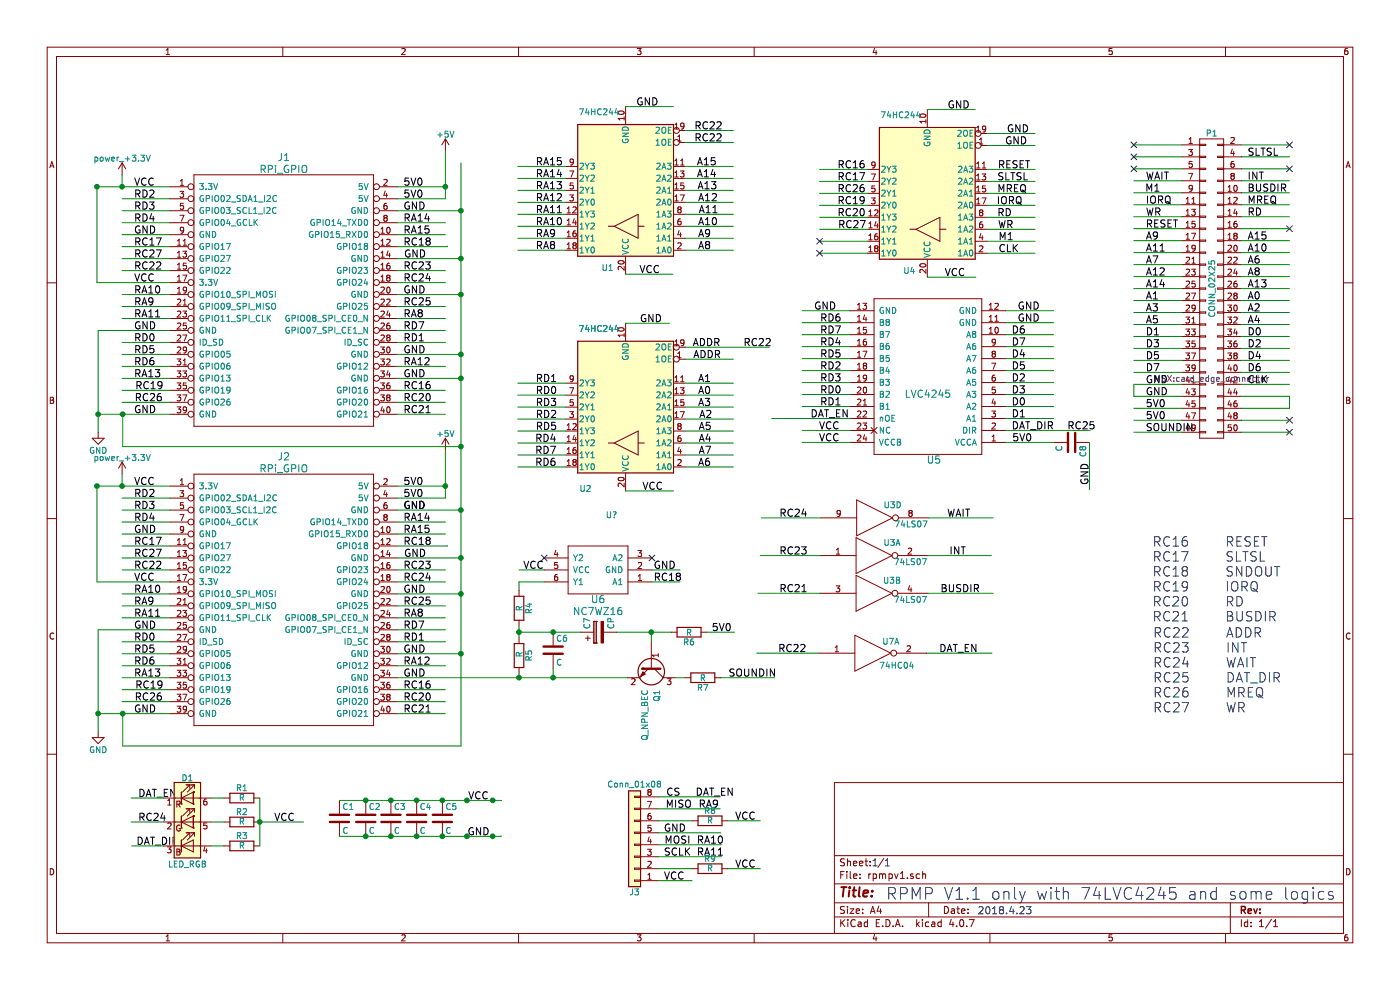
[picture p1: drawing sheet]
EESchema Schematic File Version 2
LIBS:74xgxx
LIBS:74xx
LIBS:ac-dc
LIBS:actel
LIBS:adc-dac
LIBS:allegro
LIBS:Altera
LIBS:analog_devices
LIBS:analog_switches
LIBS:atmel
LIBS:audio
LIBS:battery_management
LIBS:bbd
LIBS:bosch
LIBS:brooktre
LIBS:cmos_ieee
LIBS:cmos4000
LIBS:conn
LIBS:contrib
LIBS:cypress
LIBS:dc-dc
LIBS:device
LIBS:digital-audio
LIBS:diode
LIBS:display
LIBS:dsp
LIBS:elec-unifil
LIBS:ESD_Protection
LIBS:ftdi
LIBS:gennum
LIBS:graphic_symbols
LIBS:hc11
LIBS:infineon
LIBS:intel
LIBS:interface
LIBS:intersil
LIBS:ir
LIBS:Lattice
LIBS:leds
LIBS:LEM
LIBS:linear
LIBS:logic_programmable
LIBS:maxim
LIBS:mechanical
LIBS:memory
LIBS:microchip
LIBS:microchip_dspic33dsc
LIBS:microchip_pic10mcu
LIBS:microchip_pic12mcu
LIBS:microchip_pic16mcu
LIBS:microchip_pic18mcu
LIBS:microchip_pic24mcu
LIBS:microchip_pic32mcu
LIBS:microcontrollers
LIBS:modules
LIBS:motor_drivers
LIBS:motorola
LIBS:motors
LIBS:msp430
LIBS:nordicsemi
LIBS:nxp
LIBS:nxp_armmcu
LIBS:onsemi
LIBS:opto
LIBS:Oscillators
LIBS:philips
LIBS:power
LIBS:Power_Management
LIBS:powerint
LIBS:pspice
LIBS:references
LIBS:regul
LIBS:relays
LIBS:rfcom
LIBS:RFSolutions
LIBS:sensors
LIBS:silabs
LIBS:siliconi
LIBS:stm8
LIBS:stm32
LIBS:supertex
LIBS:switches
LIBS:texas
LIBS:transf
LIBS:transistors
LIBS:triac_thyristor
LIBS:ttl_ieee
LIBS:valves
LIBS:video
LIBS:wiznet
LIBS:Worldsemi
LIBS:Xicor
LIBS:xilinx
LIBS:zetex
LIBS:Zilog
LIBS:IC_raspberry
LIBS:msx_slot
LIBS:rpmpv1-cache
EELAYER 25 0
EELAYER END
$Descr A4 11693 8268
encoding utf-8
Sheet 1 1
Title ""
Date ""
Rev ""
Comp ""
Comment1 ""
Comment2 ""
Comment3 ""
Comment4 ""
$EndDescr
$Comp
L CONN_02X25 P1
U 1 1
P 10120 2410
F 0 "P1" H 10120 3710 50  0000 C CNN
F 1 "CONN_02X25" V 10120 2410 50  0000 C CNN
F 2 "MSX:card_edge_connector" H 10120 1660 50  0000 C CNN
F 3 "" H 10120 1660 50  0000 C CNN
	1    10120 2410
	1    0    0    -1  
$EndComp
Text Label 10420 1310 0    60   ~ 0
SLTSL
Text Label 9570 1710 0    60   ~ 0
IORQ
Text Label 9570 1810 0    60   ~ 0
WR
Text Label 9570 1910 0    60   ~ 0
RESET
Text Label 9570 2010 0    60   ~ 0
A9
Text Label 9570 2110 0    60   ~ 0
A11
Text Label 9570 2210 0    60   ~ 0
A7
Text Label 9570 2310 0    60   ~ 0
A12
Text Label 9570 2410 0    60   ~ 0
A14
Text Label 9570 2510 0    60   ~ 0
A1
Text Label 9570 2610 0    60   ~ 0
A3
Text Label 9570 2710 0    60   ~ 0
A5
Text Label 9570 2810 0    60   ~ 0
D1
Text Label 9570 2910 0    60   ~ 0
D3
Text Label 9570 3010 0    60   ~ 0
D5
Text Label 9570 3110 0    60   ~ 0
D7
Text Label 9570 3210 0    60   ~ 0
GND
Text Label 9570 3510 0    60   ~ 0
5V0
Text Label 9570 3410 0    60   ~ 0
5V0
Text Label 9570 3310 0    60   ~ 0
GND
Text Label 9570 1510 0    60   ~ 0
WAIT
Text Label 10420 1510 0    60   ~ 0
INT
Text Label 10420 1610 0    60   ~ 0
BUSDIR
Text Label 10420 1710 0    60   ~ 0
MREQ
Text Label 10420 1810 0    60   ~ 0
RD
NoConn ~ 10770 1910
NoConn ~ 9470 1410
Text Label 10420 2010 0    60   ~ 0
A15
Text Label 10420 2110 0    60   ~ 0
A10
Text Label 10420 2210 0    60   ~ 0
A6
Text Label 10420 2310 0    60   ~ 0
A8
Text Label 10420 2410 0    60   ~ 0
A13
Text Label 10420 2510 0    60   ~ 0
A0
Text Label 10420 2610 0    60   ~ 0
A2
Text Label 10420 2710 0    60   ~ 0
A4
Text Label 10420 2810 0    60   ~ 0
D0
Text Label 10420 2910 0    60   ~ 0
D2
Text Label 10420 3010 0    60   ~ 0
D4
Text Label 10420 3110 0    60   ~ 0
D6
Text Label 10420 3210 0    60   ~ 0
CLK
Text Label 8450 3495 0    60   ~ 0
D1
Text Label 8450 3395 0    60   ~ 0
D0
Text Label 8450 3295 0    60   ~ 0
D3
Text Label 8450 3195 0    60   ~ 0
D2
Text Label 8450 3095 0    60   ~ 0
D5
Text Label 8450 2895 0    60   ~ 0
D7
Text Label 8450 2995 0    60   ~ 0
D4
Text Label 8450 2795 0    60   ~ 0
D6
Text Label 6850 3395 0    60   ~ 0
RD1
Text Label 6850 3295 0    60   ~ 0
RD0
Text Label 6850 3195 0    60   ~ 0
RD3
Text Label 6850 3095 0    60   ~ 0
RD2
Text Label 6850 2995 0    60   ~ 0
RD5
Text Label 6850 2795 0    60   ~ 0
RD7
Text Label 6850 2895 0    60   ~ 0
RD4
Text Label 6850 2695 0    60   ~ 0
RD6
Text Label 8330 1815 0    60   ~ 0
RD
Text Notes 7400 7525 0    98   ~ 0
RPMP V1.1 only with 74LVC4245 and some logics
Text Label 4475 1890 0    60   ~ 0
RA10
Text Label 4475 1490 0    60   ~ 0
RA14
Text Label 4475 2090 0    60   ~ 0
RA8
Text Label 4475 1990 0    60   ~ 0
RA9
Text Label 4475 1790 0    60   ~ 0
RA11
Text Label 4475 1690 0    60   ~ 0
RA12
Text Label 4475 1590 0    60   ~ 0
RA13
Text Label 5830 1990 0    60   ~ 0
A9
Text Label 5830 2090 0    60   ~ 0
A8
Text Label 5835 1790 0    60   ~ 0
A11
Text Label 5830 1890 0    60   ~ 0
A10
Text Label 5825 1590 0    60   ~ 0
A13
Text Label 5830 1690 0    60   ~ 0
A12
Text Label 5820 1390 0    60   ~ 0
A15
Text Label 5820 1490 0    60   ~ 0
A14
Text Label 5840 3500 0    60   ~ 0
A2
Text Label 5830 3900 0    60   ~ 0
A6
Text Label 5830 3300 0    60   ~ 0
A0
Text Label 5830 3200 0    60   ~ 0
A1
Text Label 5830 3400 0    60   ~ 0
A3
Text Label 5835 3700 0    60   ~ 0
A4
Text Label 5835 3600 0    60   ~ 0
A5
Text Label 5835 3800 0    60   ~ 0
A7
Text Label 7910 4325 0    60   ~ 0
WAIT
Text Label 7855 4955 0    60   ~ 0
BUSDIR
Text Label 7930 4640 0    60   ~ 0
INT
NoConn ~ 9470 1210
NoConn ~ 9470 1310
NoConn ~ 10770 1210
NoConn ~ 10770 1410
NoConn ~ 10770 3510
NoConn ~ 10770 3610
Text Notes 7280 7245 0    60   ~ 0
1 1
Text Notes 8165 7645 0    60   ~ 0
2018.4.23
Text Label 9565 1610 0    60   ~ 0
M1
Text Label 8330 1515 0    60   ~ 0
SLTSL
Text Label 8325 1715 0    60   ~ 0
IORQ
Text Label 8335 1415 0    60   ~ 0
RESET
Text Label 3370 3260 0    60   ~ 0
RC16
Text Label 3370 3360 0    60   ~ 0
RC20
Text Label 3370 2360 0    60   ~ 0
RC24
Text Label 3370 2560 0    60   ~ 0
RC25
Text Label 3370 2860 0    60   ~ 0
RD1
Text Label 3370 2760 0    60   ~ 0
RD7
Text Label 3370 1560 0    60   ~ 0
5V0
Text Label 3370 1660 0    60   ~ 0
5V0
Text Label 3370 1760 0    60   ~ 0
GND
Text Label 3370 2460 0    60   ~ 0
GND
Text Label 3370 2960 0    60   ~ 0
GND
Text Label 3370 3160 0    60   ~ 0
GND
Text Label 3375 2160 0    60   ~ 0
GND
Text Label 3370 2660 0    60   ~ 0
RA8
Text Label 3370 3060 0    60   ~ 0
RA12
Text Label 3370 1860 0    60   ~ 0
RA14
Text Label 3370 1960 0    60   ~ 0
RA15
Text Label 3370 2260 0    60   ~ 0
RC23
Text Label 3370 2060 0    60   ~ 0
RC18
Text Label 3370 3460 0    60   ~ 0
RC21
Text Label 1120 2060 0    60   ~ 0
RC17
Text Label 1120 2860 0    60   ~ 0
RD0
Text Label 1120 1660 0    60   ~ 0
RD2
Text Label 1120 1760 0    60   ~ 0
RD3
Text Label 1120 1860 0    60   ~ 0
RD4
Text Label 1120 2960 0    60   ~ 0
RD5
Text Label 1120 3060 0    60   ~ 0
RD6
Text Label 1120 3460 0    60   ~ 0
GND
Text Label 1120 2760 0    60   ~ 0
GND
Text Label 1120 1960 0    60   ~ 0
GND
Text Label 1120 2360 0    60   ~ 0
VCC
Text Label 1120 1560 0    60   ~ 0
VCC
Text Label 1120 2560 0    60   ~ 0
RA9
Text Label 1120 2460 0    60   ~ 0
RA10
Text Label 1120 2660 0    60   ~ 0
RA11
Text Label 1120 3160 0    60   ~ 0
RA13
Text Label 1120 2260 0    60   ~ 0
RC22
Text Label 1130 3260 0    60   ~ 0
RC19
Text Label 1125 3360 0    60   ~ 0
RC26
Text Label 1120 2160 0    60   ~ 0
RC27
Text Label 7915 915  0    60   ~ 0
GND
Text Label 1120 4560 0    60   ~ 0
RC17
Text Label 1120 5360 0    60   ~ 0
RD0
Text Label 1120 4160 0    60   ~ 0
RD2
Text Label 1120 4260 0    60   ~ 0
RD3
Text Label 1120 4360 0    60   ~ 0
RD4
Text Label 1120 5460 0    60   ~ 0
RD5
Text Label 1120 5560 0    60   ~ 0
RD6
Text Label 1120 5960 0    60   ~ 0
GND
Text Label 1120 5260 0    60   ~ 0
GND
Text Label 1120 4460 0    60   ~ 0
GND
Text Label 1120 4860 0    60   ~ 0
VCC
Text Label 1120 4060 0    60   ~ 0
VCC
Text Label 1120 5060 0    60   ~ 0
RA9
Text Label 1120 4960 0    60   ~ 0
RA10
Text Label 1120 5160 0    60   ~ 0
RA11
Text Label 1120 5660 0    60   ~ 0
RA13
Text Label 1120 4760 0    60   ~ 0
RC22
Text Label 1130 5760 0    60   ~ 0
RC19
Text Label 1125 5860 0    60   ~ 0
RC26
Text Label 1120 4660 0    60   ~ 0
RC27
Text Label 3370 5760 0    60   ~ 0
RC16
Text Label 3370 5860 0    60   ~ 0
RC20
Text Label 3370 4860 0    60   ~ 0
RC24
Text Label 3370 5060 0    60   ~ 0
RC25
Text Label 3370 5360 0    60   ~ 0
RD1
Text Label 3370 5260 0    60   ~ 0
RD7
Text Label 3370 4260 0    60   ~ 0
GND
Text Label 3370 4960 0    60   ~ 0
GND
Text Label 3370 5460 0    60   ~ 0
GND
Text Label 3370 5660 0    60   ~ 0
GND
Text Label 3375 4660 0    60   ~ 0
GND
Text Label 3370 5160 0    60   ~ 0
RA8
Text Label 3370 5560 0    60   ~ 0
RA12
Text Label 3370 4360 0    60   ~ 0
RA14
Text Label 3370 4460 0    60   ~ 0
RA15
Text Label 3370 4760 0    60   ~ 0
RC23
Text Label 3370 4560 0    60   ~ 0
RC18
Text Label 3370 5960 0    60   ~ 0
RC21
Text Label 8330 1615 0    60   ~ 0
MREQ
Text Label 6510 4955 0    60   ~ 0
RC21
Text Label 6510 4640 0    60   ~ 0
RC23
Text Label 8335 1915 0    60   ~ 0
WR
Text Label 6085 5660 0    60   ~ 0
SOUNDIN
Text Label 9570 3610 0    60   ~ 0
SOUNDIN
Text Label 6995 1515 0    60   ~ 0
RC17
Text Label 6995 1715 0    60   ~ 0
RC19
Text Label 8455 3695 0    60   ~ 0
5V0
Text Label 4475 1390 0    60   ~ 0
RA15
Text Label 6510 4325 0    60   ~ 0
RC24
Text Label 3905 6985 0    60   ~ 0
GND
Text Label 2290 6865 0    60   ~ 0
VCC
Text Label 1155 6665 0    60   ~ 0
DAT_EN
Text Label 1155 6865 0    60   ~ 0
RC24
Text Label 3910 6685 0    60   ~ 0
VCC
Text Label 9100 4050 1    60   ~ 0
GND
Text Label 8450 3595 0    60   ~ 0
DAT_DIR
Text Label 1140 7065 0    60   ~ 0
DAT_DIR
$Comp
L LVC4245 U5
U 1 1
P 7750 3145
F 0 "U5" H 7700 3845 60  0000 C CNN
F 1 "LVC4245" H 7750 3295 60  0000 C CNN
F 2 "Housings_SOIC:SOIC-24W_7.5x15.4mm_Pitch1.27mm" H 7900 3745 60  0001 C CNN
F 3 "" H 7900 3745 60  0001 C CNN
	1    7750 3145
	-1   0    0    1   
$EndComp
Text Label 6840 3695 0    60   ~ 0
VCC
Text Label 6840 3595 0    60   ~ 0
VCC
Text Label 8500 2595 0    60   ~ 0
GND
Text Label 8500 2695 0    60   ~ 0
GND
Text Label 6800 2595 0    60   ~ 0
GND
Text Label 6770 3495 0    60   ~ 0
DAT_EN
Text Label 5315 890  0    60   ~ 0
GND
Text Label 5340 2290 0    60   ~ 0
VCC
$Comp
L 74xx:74HC244 U?
U 1 1
P 5225 3400
F 0 "U?" H 5295 4305 50  0000 L CNN
F 1 "74HC244" H 5275 2750 50  0000 L CNN
F 2 "Housings_SOIC:SOIC-20W_7.5x12.8mm_Pitch1.27mm" H 5225 3400 50  0001 C CNN
F 3 "" H 5225 3400 50  0000 C CNN
	1    5225 3400
	-1   0    0    1   
$EndComp
Text Label 5785 2900 0    60   ~ 0
ADDR
Text Label 5790 3000 0    60   ~ 0
ADDR
Text Label 5365 4100 0    60   ~ 0
VCC
$Comp
L 74HC244 U4
U 1 1
P 7745 1615
F 0 "U4" H 7845 2265 50  0000 L CNN
F 1 "74HC244" H 7795 965 50  0000 L CNN
F 2 "Housings_SOIC:SOIC-20W_7.5x12.8mm_Pitch1.27mm" H 7745 1615 50  0001 C CNN
F 3 "" H 7745 1615 50  0000 C CNN
	1    7745 1615
	-1   0    0    1   
$EndComp
Text Label 6210 2900 0    60   ~ 0
RC22
Text Label 8410 1115 0    60   ~ 0
GND
Text Notes 9625 5200 0    79   ~ 0
RC16     RESET\nRC17     SLTSL\nRC18     SNDOUT\nRC19     IORQ\nRC20     RD\nRC21     BUSDIR
Text Notes 9630 5960 0    79   ~ 0
RC22     ADDR\nRC23     INT\nRC24     WAIT\nRC25     DAT_DIR\nRC26     MREQ\nRC27     WR
Text Label 6995 1615 0    60   ~ 0
RC26
Text Label 6995 1415 0    60   ~ 0
RC16
Text Label 4475 3500 0    60   ~ 0
RD2
Text Label 4470 3900 0    60   ~ 0
RD6
Text Label 4475 3300 0    60   ~ 0
RD0
Text Label 4475 3200 0    60   ~ 0
RD1
Text Label 4475 3400 0    60   ~ 0
RD3
Text Label 4470 3700 0    60   ~ 0
RD4
Text Label 4475 3600 0    60   ~ 0
RD5
Text Label 4470 3800 0    60   ~ 0
RD7
$Comp
L RPi_GPIO J1
U 1 1
P 1620 1560
F 0 "J1" H 2370 1810 60  0000 C CNN
F 1 "RPi_GPIO" H 2370 1710 60  0000 C CNN
F 2 "Socket_Strips:Socket_Strip_Straight_2x20_Pitch2.54mm" H 1620 1560 60  0001 C CNN
F 3 "" H 1620 1560 60  0000 C CNN
	1    1620 1560
	1    0    0    -1  
$EndComp
$Comp
L RPi_GPIO J2
U 1 1
P 1620 4060
F 0 "J2" H 2370 4310 60  0000 C CNN
F 1 "RPi_GPIO" H 2370 4210 60  0000 C CNN
F 2 "Socket_Strips:Socket_Strip_Straight_2x20_Pitch2.54mm" H 1620 4060 60  0001 C CNN
F 3 "" H 1620 4060 60  0000 C CNN
	1    1620 4060
	1    0    0    -1  
$EndComp
$Comp
L power_+3.3V #PWR01
U 1 1
P 1020 1460
F 0 "#PWR01" H 1020 1310 50  0001 C CNN
F 1 "power_+3.3V" H 1020 1600 50  0000 C CNN
F 2 "" H 1020 1460 50  0001 C CNN
F 3 "" H 1020 1460 50  0001 C CNN
	1    1020 1460
	1    0    0    -1  
$EndComp
$Comp
L +5V #PWR02
U 1 1
P 3720 1260
F 0 "#PWR02" H 3720 1110 50  0001 C CNN
F 1 "+5V" H 3720 1400 50  0000 C CNN
F 2 "" H 3720 1260 50  0001 C CNN
F 3 "" H 3720 1260 50  0001 C CNN
	1    3720 1260
	1    0    0    -1  
$EndComp
$Comp
L GND #PWR03
U 1 1
P 820 3610
F 0 "#PWR03" H 820 3360 50  0001 C CNN
F 1 "GND" H 820 3460 50  0000 C CNN
F 2 "" H 820 3610 50  0001 C CNN
F 3 "" H 820 3610 50  0001 C CNN
	1    820  3610
	1    0    0    -1  
$EndComp
$Comp
L power_+3.3V #PWR04
U 1 1
P 1020 3960
F 0 "#PWR04" H 1020 3810 50  0001 C CNN
F 1 "power_+3.3V" H 1020 4100 50  0000 C CNN
F 2 "" H 1020 3960 50  0001 C CNN
F 3 "" H 1020 3960 50  0001 C CNN
	1    1020 3960
	1    0    0    -1  
$EndComp
$Comp
L GND #PWR05
U 1 1
P 820 6110
F 0 "#PWR05" H 820 5860 50  0001 C CNN
F 1 "GND" H 820 5960 50  0000 C CNN
F 2 "" H 820 6110 50  0001 C CNN
F 3 "" H 820 6110 50  0001 C CNN
	1    820  6110
	1    0    0    -1  
$EndComp
$Comp
L 74HC244 U1
U 1 1
P 5225 1590
F 0 "U1" H 5325 2240 50  0000 L CNN
F 1 "74HC244" H 5275 940 50  0000 L CNN
F 2 "Housings_SOIC:SOIC-20W_7.5x12.8mm_Pitch1.27mm" H 5225 1590 50  0001 C CNN
F 3 "" H 5225 1590 50  0000 C CNN
	1    5225 1590
	-1   0    0    1   
$EndComp
$Comp
L LED_RGB D1
U 1 1
P 1565 6865
F 0 "D1" H 1565 7235 50  0000 C CNN
F 1 "LED_RGB" H 1565 6515 50  0000 C CNN
F 2 "LEDs:LED_RGB_5050-6" H 1565 6815 50  0001 C CNN
F 3 "" H 1565 6815 50  0001 C CNN
	1    1565 6865
	1    0    0    -1  
$EndComp
$Comp
L R R1
U 1 1
P 2020 6665
F 0 "R1" V 2100 6665 50  0000 C CNN
F 1 "R" V 2020 6665 50  0000 C CNN
F 2 "Resistors_SMD:R_0603_HandSoldering" V 1950 6665 50  0001 C CNN
F 3 "" H 2020 6665 50  0001 C CNN
	1    2020 6665
	0    -1   -1   0   
$EndComp
$Comp
L R R2
U 1 1
P 2020 6865
F 0 "R2" V 2100 6865 50  0000 C CNN
F 1 "R" V 2020 6865 50  0000 C CNN
F 2 "Resistors_SMD:R_0603_HandSoldering" V 1950 6865 50  0001 C CNN
F 3 "" H 2020 6865 50  0001 C CNN
	1    2020 6865
	0    -1   -1   0   
$EndComp
$Comp
L R R3
U 1 1
P 2020 7065
F 0 "R3" V 2100 7065 50  0000 C CNN
F 1 "R" V 2020 7065 50  0000 C CNN
F 2 "Resistors_SMD:R_0603_HandSoldering" V 1950 7065 50  0001 C CNN
F 3 "" H 2020 7065 50  0001 C CNN
	1    2020 7065
	0    -1   -1   0   
$EndComp
$Comp
L C C1
U 1 1
P 2835 6835
F 0 "C1" H 2860 6935 50  0000 L CNN
F 1 "C" H 2860 6735 50  0000 L CNN
F 2 "Capacitors_SMD:C_0603_HandSoldering" H 2873 6685 50  0001 C CNN
F 3 "" H 2835 6835 50  0001 C CNN
	1    2835 6835
	1    0    0    -1  
$EndComp
$Comp
L C C2
U 1 1
P 3055 6835
F 0 "C2" H 3080 6935 50  0000 L CNN
F 1 "C" H 3080 6735 50  0000 L CNN
F 2 "Capacitors_SMD:C_0603_HandSoldering" H 3093 6685 50  0001 C CNN
F 3 "" H 3055 6835 50  0001 C CNN
	1    3055 6835
	1    0    0    -1  
$EndComp
$Comp
L C C3
U 1 1
P 3265 6835
F 0 "C3" H 3290 6935 50  0000 L CNN
F 1 "C" H 3290 6735 50  0000 L CNN
F 2 "Capacitors_SMD:C_0603_HandSoldering" H 3303 6685 50  0001 C CNN
F 3 "" H 3265 6835 50  0001 C CNN
	1    3265 6835
	1    0    0    -1  
$EndComp
$Comp
L C C4
U 1 1
P 3480 6835
F 0 "C4" H 3505 6935 50  0000 L CNN
F 1 "C" H 3505 6735 50  0000 L CNN
F 2 "Capacitors_SMD:C_0603_HandSoldering" H 3518 6685 50  0001 C CNN
F 3 "" H 3480 6835 50  0001 C CNN
	1    3480 6835
	1    0    0    -1  
$EndComp
$Comp
L C C6
U 1 1
P 4620 5430
F 0 "C6" H 4645 5530 50  0000 L CNN
F 1 "C" H 4645 5330 50  0000 L CNN
F 2 "Capacitors_SMD:C_0603_HandSoldering" H 4658 5280 50  0001 C CNN
F 3 "" H 4620 5430 50  0001 C CNN
	1    4620 5430
	1    0    0    -1  
$EndComp
$Comp
L CP C7
U 1 1
P 5000 5280
F 0 "C7" H 5025 5380 50  0000 L CNN
F 1 "CP" H 5025 5180 50  0000 L CNN
F 2 "Capacitors_SMD:CP_Elec_4x4.5" H 5038 5130 50  0001 C CNN
F 3 "" H 5000 5280 50  0001 C CNN
	1    5000 5280
	0    -1   -1   0   
$EndComp
$Comp
L C C8
U 1 1
P 8950 3695
F 0 "C8" H 8975 3795 50  0000 L CNN
F 1 "C" H 8975 3595 50  0000 L CNN
F 2 "Capacitors_SMD:C_0603_HandSoldering" H 8988 3545 50  0001 C CNN
F 3 "" H 8950 3695 50  0001 C CNN
	1    8950 3695
	0    1    1    0   
$EndComp
$Comp
L 74LS05 U3
U 1 1
P 7300 4640
F 0 "U3" H 7450 4750 50  0000 C CNN
F 1 "74LS07" H 7605 4590 50  0000 C CNN
F 2 "Housings_SOIC:SOIC-14_3.9x8.7mm_Pitch1.27mm" H 7300 4640 40  0001 R CNN
F 3 "" H 7300 4640 60  0000 C CNN
	1    7300 4640
	1    0    0    -1  
$EndComp
$Comp
L 74LS05 U3
U 2 1
P 7300 4955
F 0 "U3" H 7450 5065 50  0000 C CNN
F 1 "74LS07" H 7605 4905 50  0000 C CNN
F 2 "Housings_SOIC:SOIC-14_3.9x8.7mm_Pitch1.27mm" H 7300 4955 40  0001 R CNN
F 3 "" H 7300 4955 60  0000 C CNN
	2    7300 4955
	1    0    0    -1  
$EndComp
$Comp
L 74LS05 U3
U 4 1
P 7305 4325
F 0 "U3" H 7455 4435 50  0000 C CNN
F 1 "74LS07" H 7610 4275 50  0000 C CNN
F 2 "Housings_SOIC:SOIC-14_3.9x8.7mm_Pitch1.27mm" H 7305 4325 40  0001 R CNN
F 3 "" H 7305 4325 60  0000 C CNN
	4    7305 4325
	1    0    0    -1  
$EndComp
Text Label 7890 2315 0    60   ~ 0
VCC
Text Label 5345 2700 0    60   ~ 0
GND
$Comp
L 74HC244 U2
U 1 1
P 5225 3400
F 0 "U2" H 5510 4085 50  0000 L CNN
F 1 "74HC244" H 5275 2750 50  0000 L CNN
F 2 "Housings_SOIC:SOIC-20W_7.5x12.8mm_Pitch1.27mm" H 5225 3400 50  0001 C CNN
F 3 "" H 5225 3400 50  0000 C CNN
	1    5225 3400
	-1   0    0    1   
$EndComp
$Comp
L C C5
U 1 1
P 3695 6835
F 0 "C5" H 3720 6935 50  0000 L CNN
F 1 "C" H 3720 6735 50  0000 L CNN
F 2 "Capacitors_SMD:C_0603_HandSoldering" H 3733 6685 50  0001 C CNN
F 3 "" H 3695 6835 50  0001 C CNN
	1    3695 6835
	1    0    0    -1  
$EndComp
Text Label 8915 3595 0    60   ~ 0
RC25
Text Label 3370 4060 0    60   ~ 0
5V0
Text Label 3370 4160 0    60   ~ 0
5V0
Text Label 3370 4260 0    60   ~ 0
GND
$Comp
L +5V #PWR06
U 1 1
P 3720 3760
F 0 "#PWR06" H 3720 3610 50  0001 C CNN
F 1 "+5V" H 3720 3900 50  0000 C CNN
F 2 "" H 3720 3760 50  0001 C CNN
F 3 "" H 3720 3760 50  0001 C CNN
	1    3720 3760
	1    0    0    -1  
$EndComp
Text Label 8395 1215 0    60   ~ 0
GND
Text Label 5800 1090 0    60   ~ 0
RC22
Text Label 8340 2015 0    60   ~ 0
M1
$Comp
L NC7WZ16 U6
U 1 1
P 4995 4760
F 0 "U6" H 4995 5010 60  0000 C CNN
F 1 "NC7WZ16" H 4995 5110 60  0000 C CNN
F 2 "TO_SOT_Packages_SMD:SOT-363_SC-70-6_Handsoldering" H 4995 4760 60  0001 C CNN
F 3 "" H 4995 4760 60  0001 C CNN
	1    4995 4760
	-1   0    0    1   
$EndComp
Text Label 5460 4860 0    60   ~ 0
RC18
Text Label 5460 4760 0    60   ~ 0
GND
Text Label 4370 4760 0    60   ~ 0
VCC
NoConn ~ 5445 4660
NoConn ~ 4545 4660
$Comp
L R R5
U 1 1
P 4335 5475
F 0 "R5" V 4415 5475 50  0000 C CNN
F 1 "R" V 4335 5485 50  0000 C CNN
F 2 "Resistors_SMD:R_0603_HandSoldering" V 4265 5475 50  0001 C CNN
F 3 "" H 4335 5475 50  0001 C CNN
	1    4335 5475
	1    0    0    -1  
$EndComp
$Comp
L R R6
U 1 1
P 5755 5280
F 0 "R6" V 5835 5280 50  0000 C CNN
F 1 "R" V 5755 5280 50  0000 C CNN
F 2 "Resistors_SMD:R_0603_HandSoldering" V 5685 5280 50  0001 C CNN
F 3 "" H 5755 5280 50  0001 C CNN
	1    5755 5280
	0    1    1    0   
$EndComp
$Comp
L R R7
U 1 1
P 5870 5660
F 0 "R7" V 5950 5660 50  0000 C CNN
F 1 "R" V 5870 5660 50  0000 C CNN
F 2 "Resistors_SMD:R_0603_HandSoldering" V 5800 5660 50  0001 C CNN
F 3 "" H 5870 5660 50  0001 C CNN
	1    5870 5660
	0    1    1    0   
$EndComp
Text Label 5945 5280 0    60   ~ 0
5V0
$Comp
L Q_NPN_BEC Q1
U 1 1
P 5440 5560
F 0 "Q1" H 5640 5610 50  0000 L CNN
F 1 "Q_NPN_BEC" H 5640 5510 50  0000 L CNN
F 2 "TO_SOT_Packages_SMD:SOT-23" H 5640 5660 50  0001 C CNN
F 3 "" H 5440 5560 50  0001 C CNN
	1    5440 5560
	0    1    1    0   
$EndComp
Text Label 5800 1190 0    60   ~ 0
RC22
Text Label 7000 1915 0    60   ~ 0
RC27
Text Label 6995 1815 0    60   ~ 0
RC20
Text Label 8340 2115 0    60   ~ 0
CLK
$Comp
L Conn_01x08 J3
U 1 1
P 5300 7055
F 0 "J3" H 5300 7455 50  0000 C CNN
F 1 "Conn_01x08" H 5300 6555 50  0000 C CNN
F 2 "Pin_Headers:Pin_Header_Angled_1x08_Pitch2.54mm" H 5300 7055 50  0001 C CNN
F 3 "" H 5300 7055 50  0001 C CNN
	1    5300 7055
	-1   0    0    1   
$EndComp
Wire Wire Line
	8400 2795 8800 2795
Wire Wire Line
	8400 2895 8800 2895
Wire Wire Line
	8400 2995 8800 2995
Wire Wire Line
	8400 3095 8800 3095
Wire Wire Line
	8400 3195 8800 3195
Wire Wire Line
	8400 3295 8800 3295
Wire Wire Line
	8400 3395 8800 3395
Wire Wire Line
	8400 3495 8800 3495
Wire Wire Line
	6700 3395 7100 3395
Wire Wire Line
	6700 2795 7100 2795
Wire Wire Line
	6700 2895 7100 2895
Wire Wire Line
	6700 2995 7100 2995
Wire Wire Line
	6700 3095 7100 3095
Wire Wire Line
	6700 3195 7100 3195
Wire Wire Line
	6700 3295 7100 3295
Wire Wire Line
	6700 2695 7100 2695
Wire Wire Line
	8400 3695 8800 3695
Wire Wire Line
	10370 1210 10770 1210
Wire Wire Line
	10370 1310 10770 1310
Wire Wire Line
	10370 1410 10770 1410
Wire Wire Line
	10370 1510 10770 1510
Wire Wire Line
	10370 1610 10770 1610
Wire Wire Line
	10370 1710 10770 1710
Wire Wire Line
	10370 1810 10770 1810
Wire Wire Line
	10370 1910 10770 1910
Wire Wire Line
	10370 2010 10770 2010
Wire Wire Line
	10370 2110 10770 2110
Wire Wire Line
	10370 2210 10770 2210
Wire Wire Line
	10370 2310 10770 2310
Wire Wire Line
	10370 2410 10770 2410
Wire Wire Line
	10370 2510 10770 2510
Wire Wire Line
	10370 2610 10770 2610
Wire Wire Line
	10370 2710 10770 2710
Wire Wire Line
	10370 2810 10770 2810
Wire Wire Line
	10370 2910 10770 2910
Wire Wire Line
	10370 3010 10770 3010
Wire Wire Line
	10370 3110 10770 3110
Wire Wire Line
	10370 3310 10770 3310
Wire Wire Line
	10370 3510 10770 3510
Wire Wire Line
	10370 3610 10770 3610
Wire Wire Line
	9470 1210 9870 1210
Wire Wire Line
	9470 1310 9870 1310
Wire Wire Line
	9470 1410 9870 1410
Wire Wire Line
	9470 1510 9870 1510
Wire Wire Line
	9470 1610 9870 1610
Wire Wire Line
	9470 1710 9870 1710
Wire Wire Line
	9470 1810 9870 1810
Wire Wire Line
	9470 1910 9870 1910
Wire Wire Line
	9470 2010 9870 2010
Wire Wire Line
	9470 2110 9870 2110
Wire Wire Line
	9470 2210 9870 2210
Wire Wire Line
	9470 2310 9870 2310
Wire Wire Line
	9470 2410 9870 2410
Wire Wire Line
	9470 2510 9870 2510
Wire Wire Line
	9470 2610 9870 2610
Wire Wire Line
	9470 2710 9870 2710
Wire Wire Line
	9470 2810 9870 2810
Wire Wire Line
	9470 2910 9870 2910
Wire Wire Line
	9470 3010 9870 3010
Wire Wire Line
	9470 3110 9870 3110
Wire Wire Line
	9470 3410 9870 3410
Wire Wire Line
	9470 3510 9870 3510
Wire Wire Line
	9470 3610 9870 3610
Wire Wire Line
	3720 1260 3720 1660
Connection ~ 3720 1560
Wire Wire Line
	5725 2090 6125 2090
Wire Wire Line
	5725 1990 6125 1990
Wire Wire Line
	5725 1890 6125 1890
Wire Wire Line
	5725 1790 6125 1790
Wire Wire Line
	5725 1690 6125 1690
Wire Wire Line
	5725 1590 6125 1590
Wire Wire Line
	5725 1490 6125 1490
Wire Wire Line
	5725 1390 6125 1390
Wire Wire Line
	5725 3900 6125 3900
Wire Wire Line
	5725 3800 6125 3800
Wire Wire Line
	5725 3700 6125 3700
Wire Wire Line
	5725 3600 6125 3600
Wire Wire Line
	5725 3500 6125 3500
Wire Wire Line
	5725 3400 6125 3400
Wire Wire Line
	5725 3300 6125 3300
Wire Wire Line
	4325 2090 4725 2090
Wire Wire Line
	4325 1990 4725 1990
Wire Wire Line
	4325 1890 4725 1890
Wire Wire Line
	4325 1790 4725 1790
Wire Wire Line
	4325 1690 4725 1690
Wire Wire Line
	4325 1590 4725 1590
Wire Wire Line
	4325 1490 4725 1490
Wire Wire Line
	4325 1390 4725 1390
Wire Wire Line
	10370 3410 10770 3410
Wire Wire Line
	10770 3410 10770 3310
Wire Wire Line
	6855 4325 6360 4325
Wire Wire Line
	7755 4325 8295 4325
Wire Wire Line
	7750 4640 8280 4640
Wire Wire Line
	7750 4955 8295 4955
Wire Wire Line
	6850 4955 6330 4955
Wire Wire Line
	10370 3210 10770 3210
Wire Wire Line
	3735 2060 3735 2055
Wire Wire Line
	810  1555 810  2360
Connection ~ 810  1560
Wire Wire Line
	1020 1460 1020 1560
Connection ~ 1020 1560
Wire Wire Line
	3850 1360 3850 6230
Connection ~ 3850 2160
Connection ~ 3850 2460
Connection ~ 3850 2960
Wire Wire Line
	1025 3460 1025 3730
Wire Wire Line
	1025 3730 3850 3730
Connection ~ 3850 3160
Connection ~ 1025 3460
Connection ~ 3850 1760
Connection ~ 3850 3730
Wire Wire Line
	9470 3210 9470 3310
Wire Wire Line
	9470 3210 9870 3210
Wire Wire Line
	6850 4640 6350 4640
Wire Wire Line
	820  2760 820  3610
Connection ~ 820  3460
Wire Wire Line
	3735 4560 3735 4555
Wire Wire Line
	810  4055 810  4860
Connection ~ 810  4060
Wire Wire Line
	1020 3960 1020 4060
Connection ~ 1020 4060
Wire Wire Line
	1025 5960 1025 6230
Wire Wire Line
	1025 6230 3850 6230
Connection ~ 1025 5960
Wire Wire Line
	820  5260 820  6110
Connection ~ 820  5960
Connection ~ 3850 4260
Connection ~ 3850 4660
Connection ~ 3850 4960
Connection ~ 3850 5460
Wire Wire Line
	8245 1415 8645 1415
Wire Wire Line
	8245 1615 8645 1615
Wire Wire Line
	8245 1715 8645 1715
Wire Wire Line
	8245 1815 8645 1815
Wire Wire Line
	8245 1915 8645 1915
Wire Wire Line
	8245 2015 8645 2015
Wire Wire Line
	8245 2115 8645 2115
Wire Wire Line
	3720 1560 3320 1560
Wire Wire Line
	3720 1660 3320 1660
Wire Wire Line
	3850 1760 3320 1760
Wire Wire Line
	3320 1860 3720 1860
Wire Wire Line
	3320 1960 3720 1960
Wire Wire Line
	3320 2260 3720 2260
Wire Wire Line
	3320 2360 3720 2360
Wire Wire Line
	3850 2460 3320 2460
Wire Wire Line
	3320 2560 3720 2560
Wire Wire Line
	3320 2660 3720 2660
Wire Wire Line
	3320 2760 3720 2760
Wire Wire Line
	3320 2860 3720 2860
Wire Wire Line
	3850 2960 3320 2960
Wire Wire Line
	3320 3060 3720 3060
Wire Wire Line
	3850 3160 3320 3160
Wire Wire Line
	3320 3260 3720 3260
Wire Wire Line
	3320 3360 3720 3360
Wire Wire Line
	3320 3460 3720 3460
Wire Wire Line
	3850 2160 3320 2160
Wire Wire Line
	3320 2060 3735 2060
Wire Wire Line
	1020 1660 1420 1660
Wire Wire Line
	1020 1760 1420 1760
Wire Wire Line
	1020 1860 1420 1860
Wire Wire Line
	1020 1960 1420 1960
Wire Wire Line
	1020 2060 1420 2060
Wire Wire Line
	1020 2160 1420 2160
Wire Wire Line
	1020 2260 1420 2260
Wire Wire Line
	1020 2460 1420 2460
Wire Wire Line
	1020 2560 1420 2560
Wire Wire Line
	1020 2660 1420 2660
Wire Wire Line
	820  2760 1420 2760
Wire Wire Line
	1020 2860 1420 2860
Wire Wire Line
	1020 2960 1420 2960
Wire Wire Line
	1020 3060 1420 3060
Wire Wire Line
	1020 3160 1420 3160
Wire Wire Line
	1020 3260 1420 3260
Wire Wire Line
	1020 3360 1420 3360
Wire Wire Line
	820  3460 1420 3460
Wire Wire Line
	810  2360 1420 2360
Wire Wire Line
	810  1560 1420 1560
Wire Wire Line
	8645 1515 8245 1515
Wire Wire Line
	7745 915  8145 915 
Wire Wire Line
	8245 1215 8645 1215
Wire Wire Line
	1020 4160 1420 4160
Wire Wire Line
	1020 4260 1420 4260
Wire Wire Line
	1020 4360 1420 4360
Wire Wire Line
	1020 4460 1420 4460
Wire Wire Line
	1020 4560 1420 4560
Wire Wire Line
	1020 4660 1420 4660
Wire Wire Line
	1020 4760 1420 4760
Wire Wire Line
	1020 4960 1420 4960
Wire Wire Line
	1020 5060 1420 5060
Wire Wire Line
	1020 5160 1420 5160
Wire Wire Line
	820  5260 1420 5260
Wire Wire Line
	1020 5360 1420 5360
Wire Wire Line
	1020 5460 1420 5460
Wire Wire Line
	1020 5560 1420 5560
Wire Wire Line
	1020 5660 1420 5660
Wire Wire Line
	1020 5760 1420 5760
Wire Wire Line
	1020 5860 1420 5860
Wire Wire Line
	820  5960 1420 5960
Wire Wire Line
	810  4860 1420 4860
Wire Wire Line
	810  4060 1420 4060
Wire Wire Line
	3850 4260 3320 4260
Wire Wire Line
	3320 4360 3720 4360
Wire Wire Line
	3320 4460 3720 4460
Wire Wire Line
	3320 4760 3720 4760
Wire Wire Line
	3320 4860 3720 4860
Wire Wire Line
	3850 4960 3320 4960
Wire Wire Line
	3320 5060 3720 5060
Wire Wire Line
	3320 5160 3720 5160
Wire Wire Line
	3320 5260 3720 5260
Wire Wire Line
	3320 5360 3720 5360
Wire Wire Line
	3850 5460 3320 5460
Wire Wire Line
	3320 5560 3720 5560
Wire Wire Line
	3320 5760 3720 5760
Wire Wire Line
	3320 5860 3720 5860
Wire Wire Line
	3320 5960 3720 5960
Wire Wire Line
	3850 4660 3320 4660
Wire Wire Line
	3320 4560 3735 4560
Wire Wire Line
	6125 1190 5725 1190
Connection ~ 4335 5280
Connection ~ 4620 5280
Wire Wire Line
	4620 5660 4620 5580
Wire Wire Line
	6845 2115 7245 2115
Wire Wire Line
	6845 2015 7245 2015
Wire Wire Line
	6845 1915 7245 1915
Wire Wire Line
	6845 1815 7245 1815
Wire Wire Line
	6845 1715 7245 1715
Wire Wire Line
	6845 1615 7245 1615
Wire Wire Line
	6845 1515 7245 1515
Wire Wire Line
	6845 1415 7245 1415
Wire Wire Line
	2835 6985 4185 6985
Connection ~ 3055 6985
Connection ~ 3265 6985
Connection ~ 3480 6985
Wire Wire Line
	4185 6985 4185 6980
Connection ~ 3695 6985
Wire Wire Line
	2835 6685 4140 6685
Connection ~ 3055 6685
Connection ~ 3265 6685
Connection ~ 3480 6685
Connection ~ 3695 6685
Wire Wire Line
	1365 6665 1095 6665
Wire Wire Line
	1365 6865 1095 6865
Wire Wire Line
	1365 7065 1100 7065
Wire Wire Line
	1765 6665 1870 6665
Wire Wire Line
	1765 6865 1870 6865
Wire Wire Line
	1765 7065 1870 7065
Wire Wire Line
	2170 6665 2170 7065
Connection ~ 2170 6865
Wire Wire Line
	2170 6865 2535 6865
Wire Wire Line
	4335 5280 4850 5280
Wire Wire Line
	6700 3695 7100 3695
Wire Wire Line
	3320 5660 5240 5660
Connection ~ 4335 5660
Wire Wire Line
	5725 3200 6125 3200
Connection ~ 3900 6985
Connection ~ 4115 6985
Connection ~ 4115 6685
Connection ~ 3900 6685
Wire Wire Line
	6700 3595 7100 3595
Wire Wire Line
	6445 3495 7100 3495
Wire Wire Line
	8400 2695 8800 2695
Wire Wire Line
	8400 2595 8800 2595
Wire Wire Line
	6700 2595 7100 2595
Wire Wire Line
	5625 890  5225 890 
Wire Wire Line
	5725 2900 6425 2900
Wire Wire Line
	5725 3000 6125 3000
Wire Wire Line
	5225 4100 5625 4100
Wire Wire Line
	8245 1115 8645 1115
Wire Wire Line
	4325 3900 4725 3900
Wire Wire Line
	4325 3800 4725 3800
Wire Wire Line
	4325 3700 4725 3700
Wire Wire Line
	4325 3600 4725 3600
Wire Wire Line
	4325 3500 4725 3500
Wire Wire Line
	4325 3400 4725 3400
Wire Wire Line
	4325 3300 4725 3300
Wire Wire Line
	4325 3200 4725 3200
Wire Wire Line
	4115 6685 4190 6685
Wire Wire Line
	9470 3310 9870 3310
Wire Wire Line
	6125 1090 5725 1090
Wire Wire Line
	5225 2290 5620 2290
Wire Wire Line
	9100 3695 9100 4090
Wire Wire Line
	8400 3595 9105 3595
Wire Wire Line
	7745 2315 8150 2315
Wire Wire Line
	5225 2700 5590 2700
Wire Wire Line
	3720 3760 3720 4160
Connection ~ 3720 4060
Wire Wire Line
	3720 4060 3320 4060
Wire Wire Line
	3720 4160 3320 4160
Wire Wire Line
	5680 4860 5445 4860
Wire Wire Line
	4335 4860 4545 4860
Wire Wire Line
	5445 4760 5680 4760
Wire Wire Line
	4545 4760 4335 4760
Wire Wire Line
	4335 4860 4335 4930
Wire Wire Line
	4335 5660 4335 5625
Connection ~ 4620 5660
Wire Wire Line
	5440 5360 5440 5280
Connection ~ 5440 5280
Wire Wire Line
	5150 5280 5605 5280
Wire Wire Line
	5905 5280 6135 5280
Wire Wire Line
	5640 5660 5720 5660
Wire Wire Line
	6020 5660 6470 5660
Wire Wire Line
	5500 7255 5780 7255
Wire Wire Line
	5500 7155 6025 7155
Wire Wire Line
	5500 7055 6025 7055
Wire Wire Line
	5500 6955 6020 6955
Text Label 5835 6755 0    60   ~ 0
RA9
Text Label 5560 6755 0    60   ~ 0
MISO
Text Label 5550 7055 0    60   ~ 0
MOSI
Text Label 5545 7155 0    60   ~ 0
SCLK
Text Label 5820 7055 0    60   ~ 0
RA10
Text Label 5820 7155 0    60   ~ 0
RA11
Wire Wire Line
	5500 6755 6015 6755
Text Label 5565 6655 0    60   ~ 0
CS
$Comp
L 74HC04 U7
U 1 1
P 7290 5455
F 0 "U7" H 7440 5555 50  0000 C CNN
F 1 "74HC04" H 7490 5355 50  0000 C CNN
F 2 "Housings_SOIC:SOIC-14_3.9x8.7mm_Pitch1.27mm" H 7290 5455 50  0001 C CNN
F 3 "" H 7290 5455 50  0001 C CNN
	1    7290 5455
	1    0    0    -1  
$EndComp
Text Label 7845 5455 0    60   ~ 0
DAT_EN
Wire Wire Line
	7740 5455 8285 5455
Text Label 6500 5455 0    60   ~ 0
RC22
Wire Wire Line
	6840 5455 6320 5455
NoConn ~ 6845 2015
NoConn ~ 6845 2115
$Comp
L R R4
U 1 1
P 4335 5080
F 0 "R4" V 4415 5080 50  0000 C CNN
F 1 "R" V 4335 5080 50  0000 C CNN
F 2 "Resistors_SMD:R_0603_HandSoldering" V 4265 5080 50  0001 C CNN
F 3 "" H 4335 5080 50  0001 C CNN
	1    4335 5080
	1    0    0    -1  
$EndComp
Wire Wire Line
	4335 5230 4335 5325
Wire Wire Line
	5500 6655 6015 6655
Wire Wire Line
	5500 7355 5780 7355
Text Label 5545 7355 0    60   ~ 0
VCC
Text Label 5810 6655 0    60   ~ 0
DAT_EN
$Comp
L R R9
U 1 1
P 5930 7255
F 0 "R9" V 6010 7255 50  0000 C CNN
F 1 "R" V 5930 7255 50  0000 C CNN
F 2 "Resistors_SMD:R_0805_HandSoldering" V 5860 7255 50  0001 C CNN
F 3 "" H 5930 7255 50  0001 C CNN
	1    5930 7255
	0    -1   -1   0   
$EndComp
Wire Wire Line
	6080 7255 6350 7255
Text Label 6140 7255 0    60   ~ 0
VCC
Wire Wire Line
	5500 6855 5780 6855
Text Label 5545 6955 0    60   ~ 0
GND
$Comp
L R R8
U 1 1
P 5930 6855
F 0 "R8" V 6010 6855 50  0000 C CNN
F 1 "R" V 5930 6855 50  0000 C CNN
F 2 "Resistors_SMD:R_0805_HandSoldering" V 5860 6855 50  0001 C CNN
F 3 "" H 5930 6855 50  0001 C CNN
	1    5930 6855
	0    -1   -1   0   
$EndComp
Wire Wire Line
	6080 6855 6350 6855
Text Label 6140 6855 0    60   ~ 0
VCC
$EndSCHEMATC
